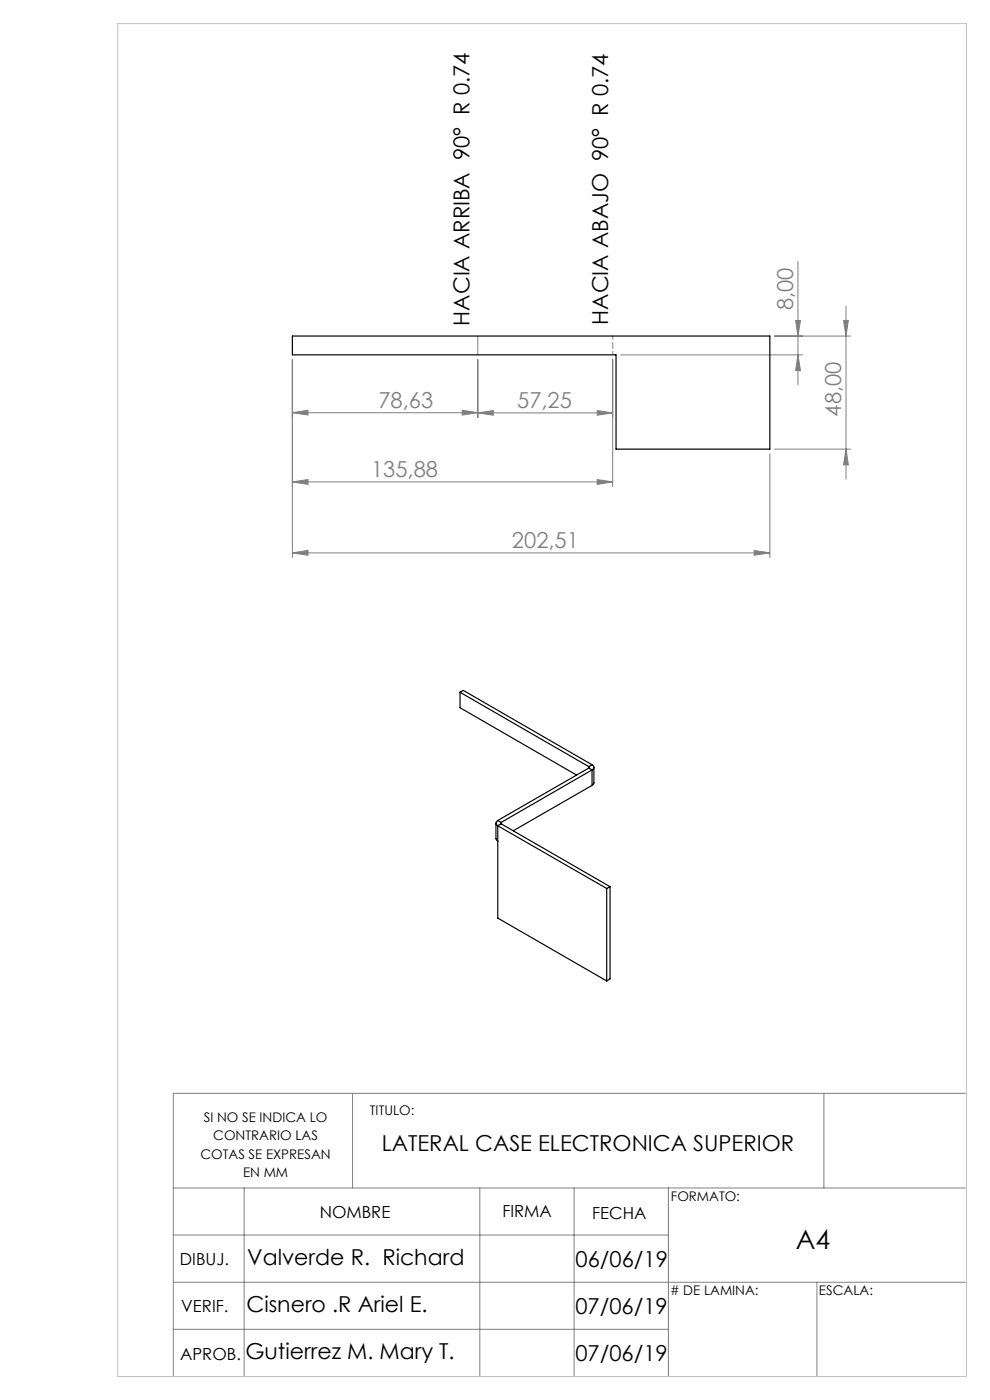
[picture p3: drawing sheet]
<svg xmlns="http://www.w3.org/2000/svg" width="210mm" height="297mm" viewBox="0 0 210 297" stroke-linecap="round" stroke-linejoin="round" font-family="sans-serif">
<g fill="none" stroke="#808080" stroke-width=".21">
<path d="M169.3 55.5v26.1M62 76.3v42M101.4 71.3v4M101.4 76.3v12.3M130 76.3v27M131.7 75.3h38.6M164.3 71.3h16.1M168.8 68h1l-.5 3.3zM169.3 75.3l.5 3.3h-1zM178.9 68h1.1l-.5 3.3zM179.5 64.9v36.7M62 87.6l3.3-.6v1z"/>
<path d="M62 87.6h39.4M98 87l3.4 .6-3.4 .4zM101.4 87.6l3.2-.5v1zM101.4 87.6h28.6M126.7 87.1l3.3 .5-3.3 .5zM163.3 96.3v22M164.3 95.3h16.1M179.5 95.3l.5 3.3h-1.1zM62 102.2l3.3-.5v1.1zM62 102.2h68M62 117.3l3.3-.5v1zM62 117.3h101.3"/>
<path d="M126.7 101.7l3.3 .5-3.3 .6zM160 116.8l3.3 .5-3.3 .5zM74.8 231.9v20.1M174.8 231.9v20.1M204.8 231.9h-168v60.1M36.8 252h168M51.8 252v40M101.8 252v40M121.8 252v40M141.8 252v40M36.8 262h105M36.8 272h168"/>
<path d="M173.3 272v20M36.8 282h105"/>
</g>
<path d="M130 71.3v4" fill="none" stroke="#808080" stroke-width=".21" stroke-dasharray="1.3 .6" stroke-dashoffset=".5"/>
<path d="M25 5h180v287h-180z" fill="none" stroke="#c0c0c0" stroke-width=".21"/>
<g fill="#808080">
<path d="M98 87l3.4 .6-3.4 .4zM62 87.6l3.3-.6v1zM126.7 101.7l3.3 .5-3.3 .6zM62 102.2l3.3-.5v1.1zM126.7 87.1l3.3 .5-3.3 .5zM101.4 87.6l3.2-.5v1z"/>
<path d="M62 117.3l3.3-.5v1zM160 116.8l3.3 .5-3.3 .5z"/>
<path d="M179.5 95.3l.5 3.3h-1.1zM178.9 68h1.1l-.5 3.3zM169.3 75.3l.5 3.3h-1zM168.8 68h1l-.5 3.3z"/>
</g>
<g fill="none" stroke="#000" stroke-width=".25">
<path d="M62 71.3h101.3v24h-32.6v-20h-68.7zM97.6 146.9l27.3 15.7M97.6 146.9l.7-.4 27.3 15.7M97.6 146.9v3.2l24.7 14.3M105.2 174.6v3.3l.4 .5M105.6 174.1a.6 .6 0 0 0-.4 .5 .6 .6 0 0 0 .4 .6M105.6 175.2v19.6l23.1 13.3M105.6 175.2l23.1 13.3M105.6 174.1l.7 .4M106.3 174.5v.3M106.3 174.8l-.7 .4M106.3 174.8l23.1 13.3"/>
<path d="M124.9 162.6v.3M124.9 162.9l-19.3 11.2M124.9 162.9l.7 .4M125.6 162.2a.58 .58 0 0 1 .4 .6 .58 .58 0 0 1-.4 .5M125.6 163.3l-19.3 11.2M125.6 163.3v3.3M125.6 166.6l-16.7 9.6M125.6 162.2l-.7 .4M126 162.8v3.4l-.4 .4M128.7 188.5v19.6M129.4 188.1l-.7 .4M129.4 188.1v19.6l-.7 .4"/>
</g>
<text font-size="5.6" x="168.8" y="264.9">A4</text>
<g font-size="4.7" fill="#808080">
<text x="168.3" y="65.8" transform="rotate(-90 168.3 65.8)">8,00</text>
<text x="80.3" y="86.5">78,63</text>
<text x="109.7" y="86.6">57,25</text>
<text x="178.4" y="88.4" transform="rotate(-90 178.4 88.4)">48,00</text>
<text x="78.7" y="101.2">135,88</text>
<text x="108.6" y="116.3">202,51</text>
</g>
<g font-size="4.7">
<text x="99.6" y="69.1" transform="rotate(-90 99.6 69.1)">HACIA ARRIBA 90° R 0.74</text>
<text x="129" y="68.9" transform="rotate(-90 129 68.9)">HACIA ABAJO 90° R 0.74</text>
<text x="81" y="244.1">LATERAL CASE ELECTRONICA SUPERIOR</text>
<text x="52.4" y="268.4">Valverde R. Richard</text>
<text x="122.1" y="268.8">06/06/19</text>
<text x="52.3" y="278.4">Cisnero .R Ariel E.</text>
<text x="122.1" y="278.8">07/06/19</text>
<text x="52.1" y="288.3">Gutierrez M. Mary T.</text>
<text x="122.1" y="288.8">07/06/19</text>
</g>
<g font-size="3.5">
<text x="67.8" y="258.4">NOMBRE</text>
<text x="106.6" y="258.3">FIRMA</text>
<text x="125.6" y="258.5">FECHA</text>
<text x="38.2" y="268.4">DIBUJ.</text>
<text x="38.5" y="278.4">VERIF.</text>
<text x="38.2" y="288.5">APROB.</text>
</g>
<g font-size="2.8">
<text x="43.2" y="238.1">SI NO SE INDICA LO</text>
<text x="78.5" y="236.5">TITULO:</text>
<text x="42.5" y="245.8">COTAS SE EXPRESAN</text>
<text x="45.2" y="241.9">CONTRARIO LAS</text>
<text x="51.6" y="249.6">EN MM</text>
<text x="142.3" y="254.8">FORMATO:</text>
<text x="142.1" y="274.7"># DE LAMINA:</text>
<text x="173.7" y="274.6">ESCALA:</text>
</g>
</svg>
